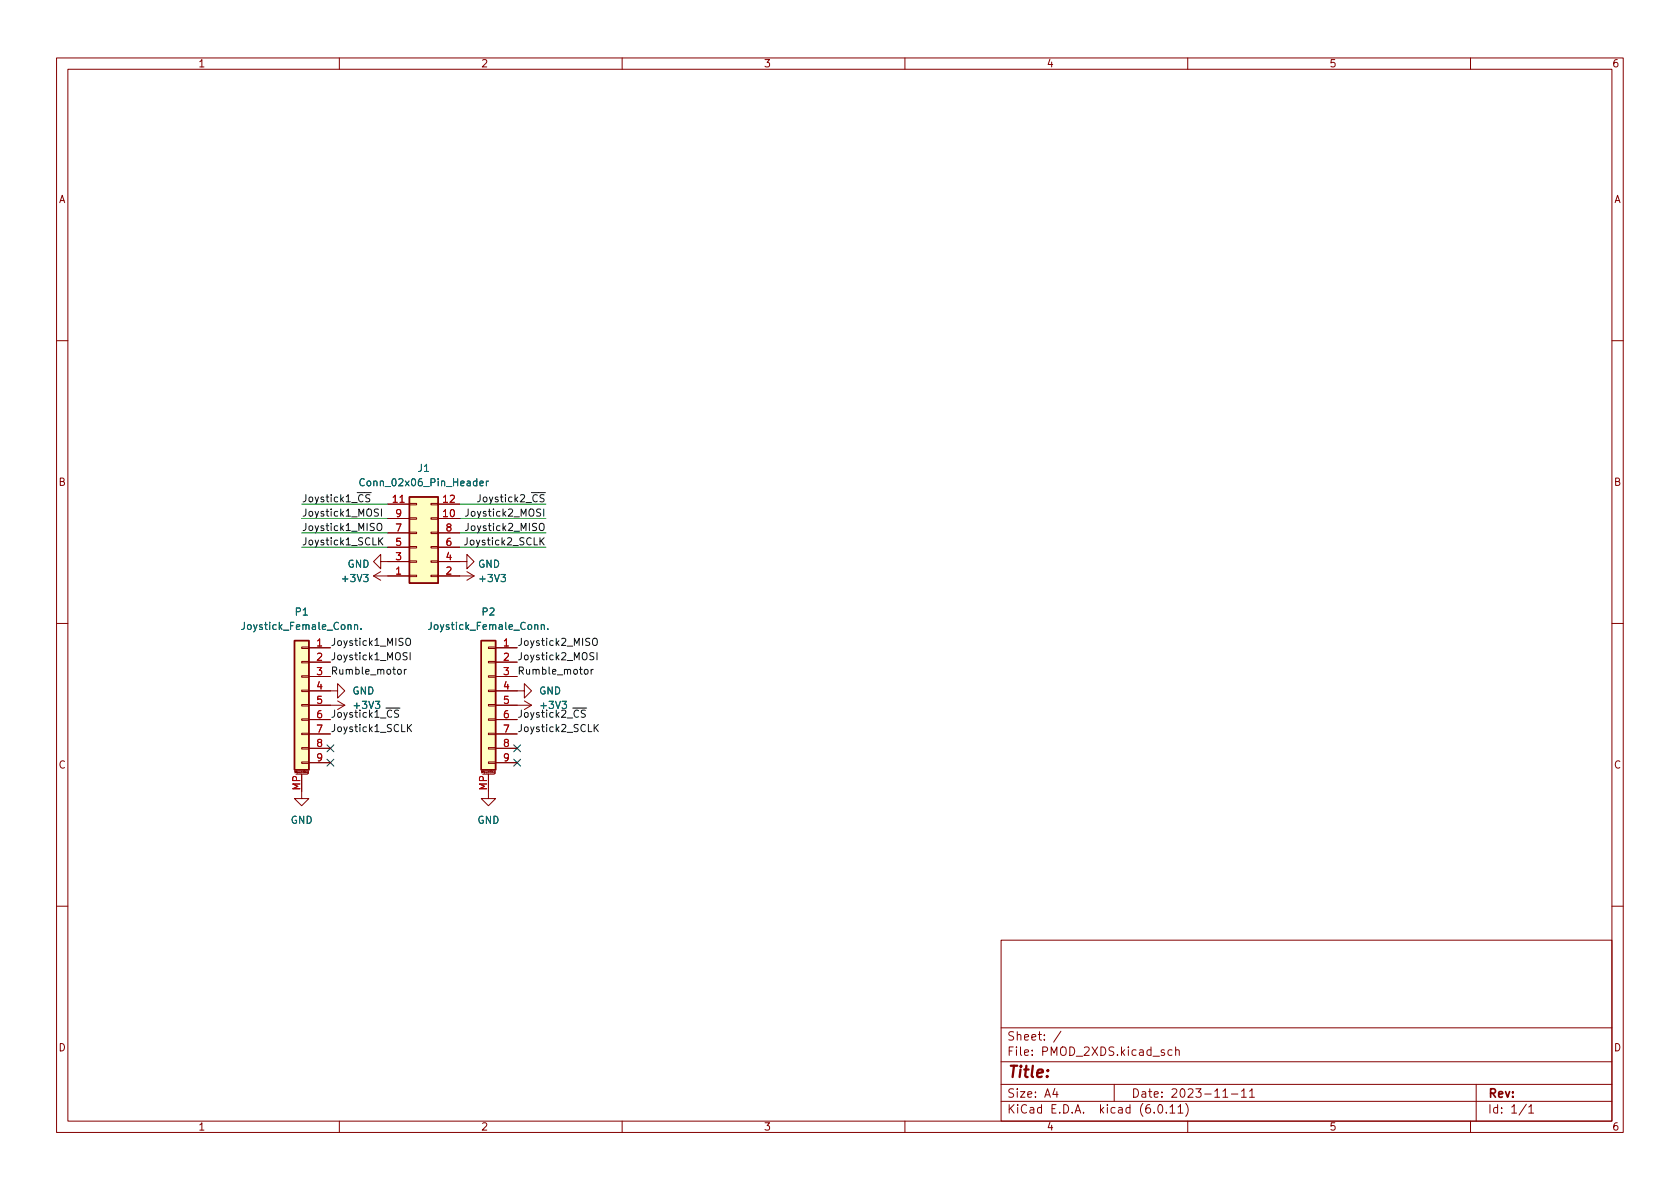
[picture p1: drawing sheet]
<svg xmlns="http://www.w3.org/2000/svg" width="297mm" height="210mm" viewBox="0 0 297 210" stroke-linecap="round" stroke-linejoin="round" font-family="sans-serif">
<g fill="none" stroke="#840000" stroke-width=".18">
<path d="M10 10.2h277v190.1h-277zM12 12.2h273v186.1h-273zM60 10.2v2M110 10.2v2M160 10.2v2M210 10.2v2M260 10.2v2M10 60.2h2M285 60.2h2M67.3 99.3v1.3l-1.3-1.3 1.3-1.3v1.3h5.1M68.6 91.7h3.8M68.6 89.1h3.8"/>
<path d="M68.6 96.8h3.8M68.6 94.2h3.8M72.4 89h1.3v.3h-1.3zM72.4 91.6h1.3v.2h-1.3zM72.4 94.1h1.3v.3h-1.3zM72.4 96.6h1.3v.3h-1.3zM72.4 99.2h1.3v.2h-1.3zM76.2 89h1.3v.3h-1.3zM76.2 91.6h1.3v.2h-1.3zM76.2 94.1h1.3v.3h-1.3zM76.2 96.6h1.3v.3h-1.3zM76.2 99.2h1.3v.2h-1.3z"/>
<path d="M77.5 99.3h5v1.3l1.3-1.3-1.3-1.3v1.3M77.5 91.7h3.8M77.5 89.1h3.8M77.5 96.8h3.8M77.5 94.2h3.8M10 110.2h2M53.3 119.5h1.3v.3h-1.3zM53.3 117h1.3v.2h-1.3zM53.3 114.4h1.3v.3h-1.3zM54.6 114.5h3.8M54.6 117.1h3.8M54.6 119.6h3.8"/>
<path d="M66 101.8h6.4M66 101.8l1.3 .8M67.3 101.1l-1.3 .7M72.4 101.7h1.3v.3h-1.3zM76.2 101.7h1.3v.3h-1.3zM77.5 101.8h6.3M82.5 101.1l1.3 .7M83.8 101.8l-1.3 .8M86.4 119.5h1.2v.3h-1.2zM86.4 117h1.2v.2h-1.2zM86.4 114.4h1.2v.3h-1.2zM87.6 114.5h3.8"/>
<path d="M87.6 117.1h3.8M87.6 119.6h3.8M285 110.2h2M52.3 136.9h2.1M53.3 134.7h1.3v.3h-1.3zM53.3 132.2h1.3v.3h-1.3zM53.3 129.7h1.3v.2h-1.3zM53.3 127.1h1.3v.3h-1.3zM53.3 124.6h1.3v.2h-1.3zM53.3 122h1.3v.3h-1.3zM53.3 136.9v4.3h-1.2l1.2 1.3 1.3-1.3h-1.3M54.5 136.7h-.1v-.2l.1-.1v.3l-.1 .1"/>
<path d="M54.6 122.2h5.1v1.2l1.3-1.2-1.3-1.3v1.3M54.6 124.7h6.4M54.6 127.2h3.8M54.6 129.8h3.8M54.6 132.3h3.8M54.6 134.9h3.8M59.7 123.9l1.3 .8M61 124.7l-1.3 .8M85.3 136.9h2.1M86.4 134.7h1.2v.3h-1.2zM86.4 132.2h1.2v.3h-1.2zM86.4 129.7h1.2v.2h-1.2z"/>
<path d="M86.4 127.1h1.2v.3h-1.2zM86.4 124.6h1.2v.2h-1.2zM86.4 122h1.2v.3h-1.2zM86.4 136.9v4.3h-1.3l1.3 1.3 1.2-1.3h-1.2M87.5 136.7h-.1v-.2l.1-.1v.3l-.1 .1M87.6 122.2h5.1v1.2l1.3-1.2-1.3-1.3v1.3M87.6 124.7h6.4M87.6 127.2h3.8M87.6 129.8h3.8M87.6 132.3h3.8M87.6 134.9h3.8M92.7 123.9l1.3 .8"/>
<path d="M94 124.7l-1.3 .8M10 160.2h2M177 166.3h108v32h-108zM285 160.2h2M60 198.3v2M110 198.3v2M160 198.3v2M177 194.8h108M177 191.8h108M177 187.8h108M177 181.8h108M182.5 186.5v.1"/>
<path d="M182.5 185.7v.1M184.6 183.8v.1M184.6 183v.1M187.6 182.4l-1.3 1.9M197 191.8v3M207.9 185.8l.2-.2 .3 .1 .1 .9M207.9 185.1v1.5M209.6 195.1a1.72 1.72 0 0 1 0 2.3M210 198.3v2M217.7 193.5h1.2M219.5 193l.4-.5v1.5M219.5 194h.9"/>
<path d="M220.9 193l.5-.5v1.5M220.9 194h.9M260 198.3v2M261 191.8v6.5M270.3 195.8l.4-.5v1.5M270.3 196.8h.9"/>
</g>
<g fill="#ffffc2" stroke="#ffffc2" stroke-width=".18">
<path d="M72.4 87.9h5.1v15.2h-5.1z"/>
<path d="M85.1 113.3h2.5v22.8h-2.5z"/>
<path d="M52.1 113.3h2.5v22.8h-2.5z"/>
</g>
<path d="M72.4 87.9h5.1v15.2h-5.1zM52.1 113.3h2.5v22.8h-2.5zM85.1 113.3h2.5v22.8h-2.5z" fill="none" stroke="#840000" stroke-width=".25"/>
<path d="M70.7 88.8h.8" fill="none" stroke="#a90000" stroke-width=".18"/>
<g fill="none" stroke="#006464" stroke-width=".18">
<path d="M84.3 85.1h-.4l-.2 .2 .1 .6h.5M84.3 84.6v1.3M84.8 85.5l.7-.1-.1-.3h-.4l-.2 .1 .1 .7h.5M86 85.1v.8M86.4 85.1l-.4 .2M61.5 110.6l.2-.1h.3l.1 .8M62.7 110.6l.2-.1h.3v.8M62.7 110.5v.8M63.8 111.2v.1M64.3 101.6h.8l-.4 .5 .3 .1v.5l-.2 .2-.5-.2M88.6 101.6h.8l-.5 .5 .4 .1v.5l-.2 .2-.5-.2M94.6 110.6l.1-.1h.3l.1 .8"/>
<path d="M95.7 110.6l.2-.1h.3v.8M95.7 110.5v.8M96.9 111.2v.1M66.4 124h.7l-.4 .5 .4 .1v.6l-.2 .1-.5-.1M99.4 124h.8l-.5 .5 .4 .1v.6l-.2 .1-.5-.1"/>
</g>
<g fill="none" stroke="#0f0f0f" stroke-width=".18">
<path d="M66.8 92.6l.2-.1a.43 .43 0 0 1 .5 .5v.4a.42 .42 0 0 1-.4 .4 .42 .42 0 0 1-.4-.4v-.4zM66.9 90.1l-.5-.1-.2 .1v.4l.6 .2 .1 .3-.2 .3-.5-.1M67 95.1v1.3M67.1 95.6l.6 .8M67.4 90v1.3M67.7 95.1l-.7 .7M95.4 92.7l.3-.2a.43 .43 0 0 1 .5 .5v.4a.42 .42 0 0 1-.4 .4 .42 .42 0 0 1-.4-.4zM95.5 95.1v1.3M95.6 90.1l-.5-.1-.2 .1v.4l.6 .2 .1 .3-.2 .3-.5-.1M95.7 95.6l.5 .8M96.1 90v1.3M96.2 95.1l-.7 .7"/>
<path d="M70.4 118.4h.3l.3 .2v.4l-.3 .2h-.3l-.1-.2zM71.5 118.4v.8M71.9 118.4l-.4 .2M71.9 112.9h.1a.43 .43 0 0 1 .6 .4v.4a.42 .42 0 0 1-.4 .5 .42 .42 0 0 1-.5-.5v-.4zM72 115.5l-.5-.1-.2 .1v.4l.6 .2 .1 .3-.3 .3-.4-.1M72.5 115.4v1.3M103.4 118.4h.3l.3 .2v.4l-.3 .2h-.3l-.1-.2zM104.5 118.4v.8M104.9 118.4l-.4 .2M104.9 112.9h.2a.43 .43 0 0 1 .5 .4v.4a.42 .42 0 0 1-.4 .5 .42 .42 0 0 1-.4-.5v-.4zM105 115.5l-.5-.1-.2 .1v.4l.6 .2 .1 .3-.2 .3-.5-.1M105.5 115.4v1.3"/>
<path d="M72 128.1v1.3M72.2 128.7l.6 .7M72.8 128.1l-.8 .7M105.1 128.1v1.3M105.2 128.7l.6 .7M105.8 128.1l-.7 .7"/>
</g>
<path d="M53.3 96.8h15.3M53.3 89.1h15.3M53.3 91.7h15.3M53.3 94.2h15.3M81.3 96.8h15.2M81.3 89.1h15.2M81.3 91.7h15.2M81.3 94.2h15.2" fill="none" stroke="#009600" stroke-width=".18"/>
<path d="M57.8 134.3l1.2 1.2M57.8 131.7l1.2 1.2M59 134.3l-1.2 1.2M59 131.7l-1.2 1.2M90.8 131.7l1.2 1.2M90.8 134.3l1.2 1.2M92 131.7l-1.2 1.2M92 134.3l-1.2 1.2" fill="none" stroke="#000084" stroke-width=".18"/>
<text font-size="2.8" fill="#840000" x="178" y="191.2">Title:</text>
<g font-size="2.1" fill="#840000">
<text x="178" y="184.5">Sheet:</text>
<text x="178" y="187.2">File:</text>
<text x="184.4" y="187.2">PMOD_2XDS.kicad_sch</text>
<text x="178" y="197.4">KiCad</text>
<text x="178" y="194.6">Size:</text>
<text x="184.7" y="194.6">A4</text>
<text x="185.7" y="197.4">E.D.A.</text>
<text x="194.6" y="197.4">kicad</text>
<text x="200" y="194.6">Date:</text>
<text x="201.8" y="197.4">(6.0.11)</text>
<text x="207" y="194.6">2023-11-11</text>
<text x="263" y="194.6">Rev:</text>
<text x="263" y="197.4">Id:</text>
<text x="267.1" y="197.4">1/1</text>
</g>
<g font-size="1.8" fill="#840000">
<text x="35" y="12.3">1</text>
<text x="85" y="12.3">2</text>
<text x="135" y="12.3">3</text>
<text x="185" y="12.3">4</text>
<text x="235" y="12.3">5</text>
<text x="285" y="12.3">6</text>
<text x="10.4" y="36.3">A</text>
<text x="285.4" y="36.3">A</text>
<text x="10.3" y="86.3">B</text>
<text x="285.3" y="86.3">B</text>
<text x="10.3" y="136.3">C</text>
<text x="285.3" y="136.3">C</text>
<text x="10.3" y="186.3">D</text>
<text x="285.3" y="186.3">D</text>
<text x="35" y="200.3">1</text>
<text x="85" y="200.3">2</text>
<text x="135" y="200.3">3</text>
<text x="185" y="200.3">4</text>
<text x="235" y="200.3">5</text>
<text x="285" y="200.3">6</text>
</g>
<g font-size="1.8" fill="#006464">
<text x="73.8" y="83.8">J1</text>
<text x="63.3" y="86.4">Conn_02x06_Pin_Header</text>
<text x="61.4" y="100.8">GND</text>
<text x="84.5" y="100.8">GND</text>
<text x="60.2" y="103.3">+3V3</text>
<text x="84.5" y="103.3">+3V3</text>
<text x="42.5" y="111.8">Joystick_Female_Conn.</text>
<text x="52" y="109.2">P1</text>
<text x="75.5" y="111.8">Joystick_Female_Conn.</text>
<text x="85" y="109.2">P2</text>
<text x="62.2" y="125.7">+3V3</text>
<text x="62.2" y="123.2">GND</text>
<text x="95.3" y="123.2">GND</text>
<text x="95.3" y="125.7">+3V3</text>
<text x="51.3" y="146.1">GND</text>
<text x="84.3" y="146.1">GND</text>
</g>
<g font-size="1.8" fill="#0f0f0f">
<text x="53.3" y="88.8">Joystick1_~{CS}</text>
<text x="84.2" y="88.8">Joystick2_~{CS}</text>
<text x="53.3" y="91.3">Joystick1_MOSI</text>
<text x="53.3" y="93.9">Joystick1_MISO</text>
<text x="82" y="91.3">Joystick2_MOSI</text>
<text x="82" y="93.9">Joystick2_MISO</text>
<text x="53.3" y="96.4">Joystick1_SCLK</text>
<text x="81.9" y="96.4">Joystick2_SCLK</text>
<text x="58.4" y="114.2">Joystick1_MISO</text>
<text x="58.4" y="119.3">Rumble_motor</text>
<text x="58.4" y="116.7">Joystick1_MOSI</text>
<text x="91.4" y="114.2">Joystick2_MISO</text>
<text x="91.4" y="116.7">Joystick2_MOSI</text>
<text x="91.4" y="119.3">Rumble_motor</text>
<text x="58.4" y="129.4">Joystick1_SCLK</text>
<text x="58.4" y="126.9">Joystick1_~{CS}</text>
<text x="91.4" y="126.9">Joystick2_~{CS}</text>
<text x="91.4" y="129.4">Joystick2_SCLK</text>
</g>
<g font-size="1.8" fill="#a90000">
<text x="69.2" y="88.9">11</text>
<text x="78.1" y="88.9">12</text>
<text x="69.8" y="94">7</text>
<text x="69.8" y="91.4">9</text>
<text x="78.1" y="91.4">10</text>
<text x="78.7" y="94">8</text>
<text x="69.8" y="101.6">1</text>
<text x="69.8" y="99.1">3</text>
<text x="69.8" y="96.5">5</text>
<text x="78.7" y="101.6">2</text>
<text x="78.7" y="99.1">4</text>
<text x="78.7" y="96.5">6</text>
<text x="55.8" y="114.3">1</text>
<text x="55.8" y="116.8">2</text>
<text x="55.8" y="119.4">3</text>
<text x="88.9" y="114.3">1</text>
<text x="88.9" y="116.8">2</text>
<text x="88.9" y="119.4">3</text>
<text x="55.8" y="121.9">4</text>
<text x="55.8" y="124.5">5</text>
<text x="88.9" y="121.9">4</text>
<text x="88.9" y="124.5">5</text>
<text x="55.8" y="127">6</text>
<text x="55.8" y="129.5">7</text>
<text x="88.9" y="127">6</text>
<text x="88.9" y="129.5">7</text>
<text x="55.8" y="132.1">8</text>
<text x="55.8" y="134.6">9</text>
<text x="88.9" y="132.1">8</text>
<text x="88.9" y="134.6">9</text>
<text x="53.1" y="139.9" transform="rotate(-90 53.1 139.9)">MP</text>
<text x="86.1" y="139.9" transform="rotate(-90 86.1 139.9)">MP</text>
</g>
<g font-size=".5" fill="#840000">
<text x="52" y="136.8">Mounting</text>
<text x="85" y="136.8">Mounting</text>
</g>
</svg>
